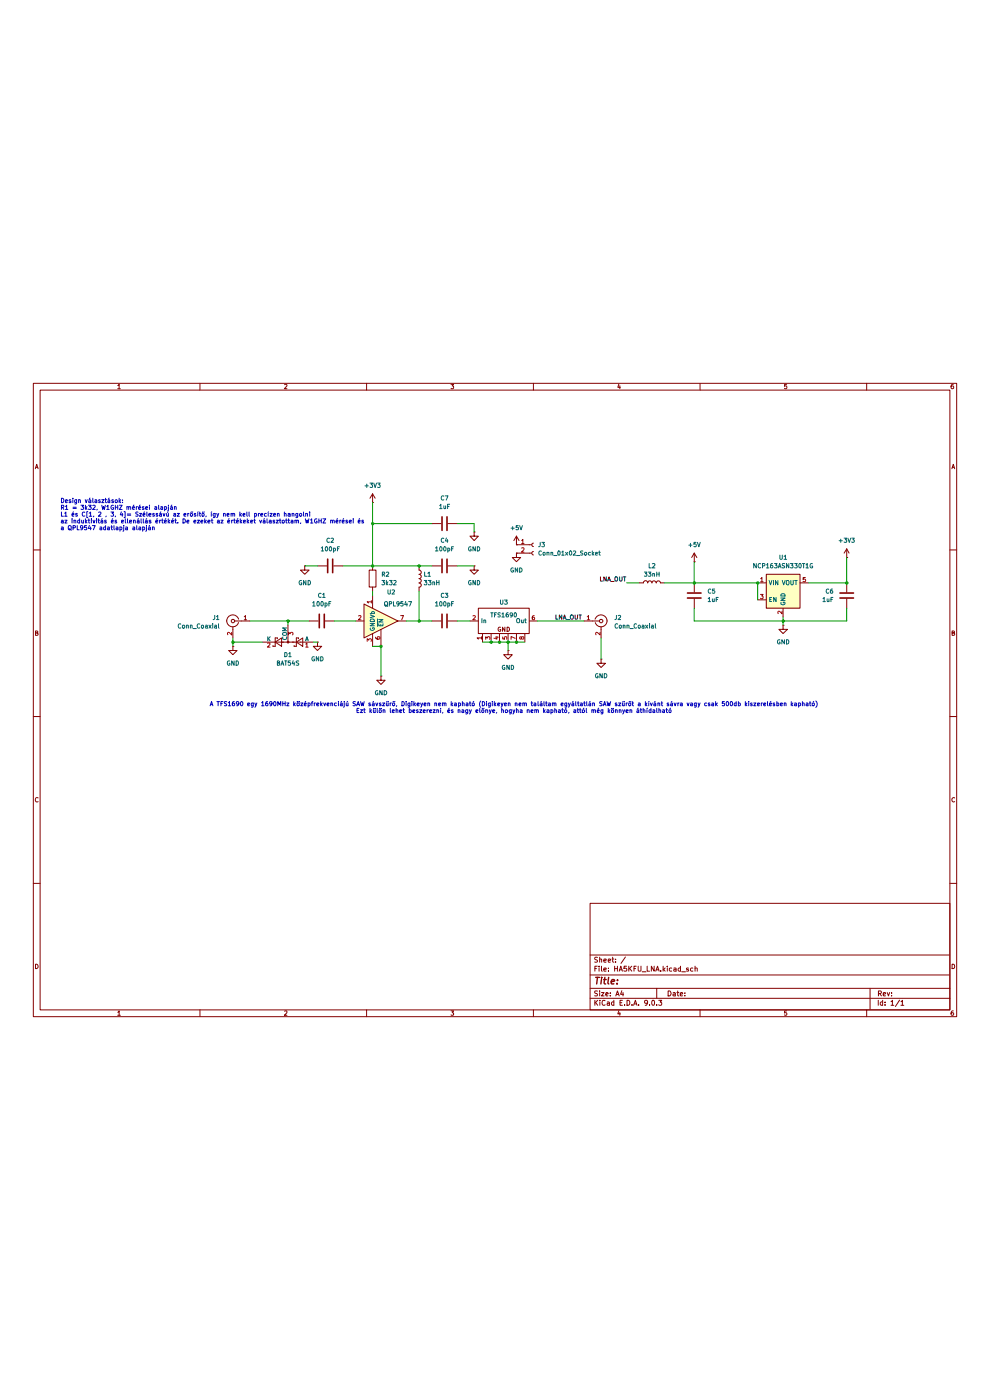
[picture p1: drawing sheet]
(kicad_sch
 (version 20250114)
 (generator "eeschema")
 (generator_version "9.0")
 (paper "A4")
 (lib_symbols
  (symbol "Connector:Conn_01x02_Socket"
   (pin_names
    (offset 1.016) (hide yes)) (exclude_from_sim no) (in_bom yes) (on_board yes)
   (property "Reference" "J" (at 0 2.54 0) (effects (font (size 1.27 1.27))))
   (property "Value" "Conn_01x02_Socket" (at 0 -5.08 0) (effects (font (size 1.27 1.27))))
   (property "Footprint" "" (at 0 0 0) (effects (font (size 1.27 1.27)) (hide yes)))
   (property "Datasheet" "~" (at 0 0 0) (effects (font (size 1.27 1.27)) (hide yes)))
   (property "Description" "Generic connector, single row, 01x02, script generated" (at 0 0 0) (effects (font (size 1.27 1.27)) (hide yes)))
   (property "ki_locked" "" (at 0 0 0) (effects (font (size 1.27 1.27))))
   (symbol "Conn_01x02_Socket_1_1"
    (polyline (pts (xy -1.27 0) (xy -0.508 0)) (stroke (width 0.1524) (type default)) (fill (type none)))
    (polyline (pts (xy -1.27 -2.54) (xy -0.508 -2.54)) (stroke (width 0.1524) (type default)) (fill (type none)))
    (arc (start 0 -0.508) (mid -0.5058 0) (end 0 0.508) (stroke (width 0.1524) (type default)) (fill (type none)))
    (arc (start 0 -3.048) (mid -0.5058 -2.54) (end 0 -2.032) (stroke (width 0.1524) (type default)) (fill (type none)))
    (pin passive line (at -5.08 0 0) (length 3.81) (name "Pin_1" (effects (font (size 1.27 1.27)))) (number "1" (effects (font (size 1.27 1.27)))))
    (pin passive line (at -5.08 -2.54 0) (length 3.81) (name "Pin_2" (effects (font (size 1.27 1.27)))) (number "2" (effects (font (size 1.27 1.27))))))
   (embedded_fonts no))
  (symbol "Connector:Conn_Coaxial"
   (pin_names
    (offset 1.016) (hide yes)) (exclude_from_sim no) (in_bom yes) (on_board yes)
   (property "Reference" "J" (at 0.254 3.048 0) (effects (font (size 1.27 1.27))))
   (property "Value" "Conn_Coaxial" (at 2.921 0 90) (effects (font (size 1.27 1.27))))
   (property "Footprint" "" (at 0 0 0) (effects (font (size 1.27 1.27)) (hide yes)))
   (property "Datasheet" "~" (at 0 0 0) (effects (font (size 1.27 1.27)) (hide yes)))
   (property "Description" "coaxial connector (BNC, SMA, SMB, SMC, Cinch/RCA, LEMO, ...)" (at 0 0 0) (effects (font (size 1.27 1.27)) (hide yes)))
   (symbol "Conn_Coaxial_0_1"
    (polyline (pts (xy -2.54 0) (xy -0.508 0)) (stroke (width 0) (type default)) (fill (type none)))
    (arc (start 1.778 0) (mid 0.222 -1.8079) (end -1.778 -0.508) (stroke (width 0.254) (type default)) (fill (type none)))
    (arc (start -1.778 0.508) (mid 0.2221 1.8084) (end 1.778 0) (stroke (width 0.254) (type default)) (fill (type none)))
    (circle (center 0 0) (radius 0.508) (stroke (width 0.2032) (type default)) (fill (type none)))
    (polyline (pts (xy 0 -2.54) (xy 0 -1.778)) (stroke (width 0) (type default)) (fill (type none))))
   (symbol "Conn_Coaxial_1_1"
    (pin passive line (at -5.08 0 0) (length 2.54) (name "In" (effects (font (size 1.27 1.27)))) (number "1" (effects (font (size 1.27 1.27)))))
    (pin passive line (at 0 -5.08 90) (length 2.54) (name "Ext" (effects (font (size 1.27 1.27)))) (number "2" (effects (font (size 1.27 1.27))))))
   (embedded_fonts no))
  (symbol "Device:C"
   (pin_numbers (hide yes))
   (pin_names
    (offset 0.254)) (exclude_from_sim no) (in_bom yes) (on_board yes)
   (property "Reference" "C" (at 0.635 2.54 0) (effects (font (size 1.27 1.27)) (justify left)))
   (property "Value" "C" (at 0.635 -2.54 0) (effects (font (size 1.27 1.27)) (justify left)))
   (property "Footprint" "" (at 0.9652 -3.81 0) (effects (font (size 1.27 1.27)) (hide yes)))
   (property "Datasheet" "~" (at 0 0 0) (effects (font (size 1.27 1.27)) (hide yes)))
   (property "Description" "Unpolarized capacitor" (at 0 0 0) (effects (font (size 1.27 1.27)) (hide yes)))
   (symbol "C_0_1"
    (polyline (pts (xy -2.032 0.762) (xy 2.032 0.762)) (stroke (width 0.508) (type default)) (fill (type none)))
    (polyline (pts (xy -2.032 -0.762) (xy 2.032 -0.762)) (stroke (width 0.508) (type default)) (fill (type none))))
   (symbol "C_1_1"
    (pin passive line (at 0 3.81 270) (length 2.794) (name "~" (effects (font (size 1.27 1.27)))) (number "1" (effects (font (size 1.27 1.27)))))
    (pin passive line (at 0 -3.81 90) (length 2.794) (name "~" (effects (font (size 1.27 1.27)))) (number "2" (effects (font (size 1.27 1.27))))))
   (embedded_fonts no))
  (symbol "Device:L"
   (pin_numbers (hide yes))
   (pin_names
    (offset 1.016) (hide yes)) (exclude_from_sim no) (in_bom yes) (on_board yes)
   (property "Reference" "L" (at -1.27 0 90) (effects (font (size 1.27 1.27))))
   (property "Value" "L" (at 1.905 0 90) (effects (font (size 1.27 1.27))))
   (property "Footprint" "" (at 0 0 0) (effects (font (size 1.27 1.27)) (hide yes)))
   (property "Datasheet" "~" (at 0 0 0) (effects (font (size 1.27 1.27)) (hide yes)))
   (property "Description" "Inductor" (at 0 0 0) (effects (font (size 1.27 1.27)) (hide yes)))
   (symbol "L_0_1"
    (arc (start 0 2.54) (mid 0.6323 1.905) (end 0 1.27) (stroke (width 0) (type default)) (fill (type none)))
    (arc (start 0 1.27) (mid 0.6323 0.635) (end 0 0) (stroke (width 0) (type default)) (fill (type none)))
    (arc (start 0 0) (mid 0.6323 -0.635) (end 0 -1.27) (stroke (width 0) (type default)) (fill (type none)))
    (arc (start 0 -1.27) (mid 0.6323 -1.905) (end 0 -2.54) (stroke (width 0) (type default)) (fill (type none))))
   (symbol "L_1_1"
    (pin passive line (at 0 3.81 270) (length 1.27) (name "1" (effects (font (size 1.27 1.27)))) (number "1" (effects (font (size 1.27 1.27)))))
    (pin passive line (at 0 -3.81 90) (length 1.27) (name "2" (effects (font (size 1.27 1.27)))) (number "2" (effects (font (size 1.27 1.27))))))
   (embedded_fonts no))
  (symbol "Device:R"
   (pin_numbers (hide yes))
   (pin_names
    (offset 0)) (exclude_from_sim no) (in_bom yes) (on_board yes)
   (property "Reference" "R" (at 2.032 0 90) (effects (font (size 1.27 1.27))))
   (property "Value" "R" (at 0 0 90) (effects (font (size 1.27 1.27))))
   (property "Footprint" "" (at -1.778 0 90) (effects (font (size 1.27 1.27)) (hide yes)))
   (property "Datasheet" "~" (at 0 0 0) (effects (font (size 1.27 1.27)) (hide yes)))
   (property "Description" "Resistor" (at 0 0 0) (effects (font (size 1.27 1.27)) (hide yes)))
   (symbol "R_0_1"
    (rectangle (start -1.016 -2.54) (end 1.016 2.54) (stroke (width 0.254) (type default)) (fill (type none))))
   (symbol "R_1_1"
    (pin passive line (at 0 3.81 270) (length 1.27) (name "~" (effects (font (size 1.27 1.27)))) (number "1" (effects (font (size 1.27 1.27)))))
    (pin passive line (at 0 -3.81 90) (length 1.27) (name "~" (effects (font (size 1.27 1.27)))) (number "2" (effects (font (size 1.27 1.27))))))
   (embedded_fonts no))
  (symbol "Diode:BAT54S"
   (pin_names
    (offset 0)) (exclude_from_sim no) (in_bom yes) (on_board yes)
   (property "Reference" "D" (at 2.54 -5.08 0) (effects (font (size 1.27 1.27)) (justify left)))
   (property "Value" "BAT54S" (at -6.35 3.175 0) (effects (font (size 1.27 1.27)) (justify left)))
   (property "Footprint" "Package_TO_SOT_SMD:SOT-23" (at 1.905 3.175 0) (effects (font (size 1.27 1.27)) (justify left) (hide yes)))
   (property "Datasheet" "https://www.diodes.com/assets/Datasheets/ds11005.pdf" (at -3.048 0 0) (effects (font (size 1.27 1.27)) (hide yes)))
   (property "Description" "Vr 30V, If 200mA, Dual schottky barrier diode, in series, SOT-323" (at 0 0 0) (effects (font (size 1.27 1.27)) (hide yes)))
   (symbol "BAT54S_0_1"
    (polyline (pts (xy -4.445 1.27) (xy -4.445 -1.27) (xy -2.54 0) (xy -4.445 1.27)) (stroke (width 0) (type default)) (fill (type none)))
    (polyline (pts (xy -3.81 0) (xy -1.27 0)) (stroke (width 0) (type default)) (fill (type none)))
    (polyline (pts (xy -3.175 -1.27) (xy -3.175 -1.016)) (stroke (width 0) (type default)) (fill (type none)))
    (polyline (pts (xy -2.54 1.27) (xy -1.905 1.27)) (stroke (width 0) (type default)) (fill (type none)))
    (polyline (pts (xy -2.54 -1.27) (xy -3.175 -1.27)) (stroke (width 0) (type default)) (fill (type none)))
    (polyline (pts (xy -2.54 -1.27) (xy -2.54 1.27)) (stroke (width 0) (type default)) (fill (type none)))
    (polyline (pts (xy -1.905 1.27) (xy -1.905 1.016)) (stroke (width 0) (type default)) (fill (type none)))
    (polyline (pts (xy -1.905 0) (xy 1.905 0)) (stroke (width 0) (type default)) (fill (type none)))
    (circle (center 0 0) (radius 0.254) (stroke (width 0) (type default)) (fill (type outline)))
    (polyline (pts (xy 1.27 0) (xy 3.81 0)) (stroke (width 0) (type default)) (fill (type none)))
    (polyline (pts (xy 1.905 1.27) (xy 1.905 -1.27) (xy 3.81 0) (xy 1.905 1.27)) (stroke (width 0) (type default)) (fill (type none)))
    (polyline (pts (xy 3.175 -1.27) (xy 3.175 -1.016)) (stroke (width 0) (type default)) (fill (type none)))
    (polyline (pts (xy 3.81 1.27) (xy 4.445 1.27)) (stroke (width 0) (type default)) (fill (type none)))
    (polyline (pts (xy 3.81 -1.27) (xy 3.175 -1.27)) (stroke (width 0) (type default)) (fill (type none)))
    (polyline (pts (xy 3.81 -1.27) (xy 3.81 1.27)) (stroke (width 0) (type default)) (fill (type none)))
    (polyline (pts (xy 4.445 1.27) (xy 4.445 1.016)) (stroke (width 0) (type default)) (fill (type none))))
   (symbol "BAT54S_1_1"
    (pin passive line (at -7.62 0 0) (length 3.81) (name "A" (effects (font (size 1.27 1.27)))) (number "1" (effects (font (size 1.27 1.27)))))
    (pin passive line (at 0 -5.08 90) (length 5.08) (name "COM" (effects (font (size 1.27 1.27)))) (number "3" (effects (font (size 1.27 1.27)))))
    (pin passive line (at 7.62 0 180) (length 3.81) (name "K" (effects (font (size 1.27 1.27)))) (number "2" (effects (font (size 1.27 1.27))))))
   (embedded_fonts no))
  (symbol "RF_Amplifier:QPL9547" (exclude_from_sim no) (in_bom yes) (on_board yes)
   (property "Reference" "U" (at 1.27 10.16 0) (effects (font (size 1.27 1.27))))
   (property "Value" "QPL9547" (at 5.08 5.08 0) (effects (font (size 1.27 1.27))))
   (property "Footprint" "Package_DFN_QFN:DFN-8-1EP_2x2mm_P0.5mm_EP0.8x1.6mm" (at 0 11.43 0) (effects (font (size 1.27 1.27)) (hide yes)))
   (property "Datasheet" "https://www.qorvo.com/products/d/da007268" (at -1.27 0 0) (effects (font (size 1.27 1.27)) (hide yes)))
   (property "Description" "100-6000MHz RF/IF +19.5dB gain block, DFN-8" (at 0 0 0) (effects (font (size 1.27 1.27)) (hide yes)))
   (symbol "QPL9547_0_1"
    (polyline (pts (xy 5.08 0) (xy -5.08 5.08) (xy -5.08 -5.08) (xy 5.08 0)) (stroke (width 0.254) (type default)) (fill (type background))))
   (symbol "QPL9547_1_1"
    (pin input line (at -7.62 0 0) (length 2.54) (name "~" (effects (font (size 1.27 1.27)))) (number "2" (effects (font (size 1.27 1.27)))))
    (pin power_in line (at -2.54 7.62 270) (length 3.81) (name "Vb" (effects (font (size 1.27 1.27)))) (number "1" (effects (font (size 1.27 1.27)))))
    (pin power_in line (at -2.54 -7.62 90) (length 3.81) (name "GND" (effects (font (size 1.27 1.27)))) (number "3" (effects (font (size 1.27 1.27)))))
    (pin passive line (at -2.54 -7.62 90) (length 3.81) (hide yes) (name "GND" (effects (font (size 1.27 1.27)))) (number "4" (effects (font (size 1.27 1.27)))))
    (pin passive line (at -2.54 -7.62 90) (length 3.81) (hide yes) (name "GND" (effects (font (size 1.27 1.27)))) (number "5" (effects (font (size 1.27 1.27)))))
    (pin passive line (at -2.54 -7.62 90) (length 3.81) (hide yes) (name "GND" (effects (font (size 1.27 1.27)))) (number "8" (effects (font (size 1.27 1.27)))))
    (pin passive line (at -2.54 -7.62 90) (length 3.81) (hide yes) (name "GND" (effects (font (size 1.27 1.27)))) (number "9" (effects (font (size 1.27 1.27)))))
    (pin passive line (at 0 -7.62 90) (length 5.08) (name "~{EN}" (effects (font (size 1.27 1.27)))) (number "6" (effects (font (size 1.27 1.27)))))
    (pin output line (at 7.62 0 180) (length 2.54) (name "~" (effects (font (size 1.27 1.27)))) (number "7" (effects (font (size 1.27 1.27))))))
   (embedded_fonts no))
  (symbol "Regulator_Linear:NCP163ASN330T1G" (exclude_from_sim no) (in_bom yes) (on_board yes)
   (property "Reference" "U" (at 0 8.89 0) (effects (font (size 1.27 1.27))))
   (property "Value" "NCP163ASN330T1G" (at 0 6.35 0) (effects (font (size 1.27 1.27))))
   (property "Footprint" "Package_TO_SOT_SMD:SOT-23-5" (at 0 7.62 0) (effects (font (size 1.27 1.27)) (hide yes)))
   (property "Datasheet" "https://www.onsemi.com/pdf/datasheet/ncp163-d.pdf" (at 0 7.62 0) (effects (font (size 1.27 1.27)) (hide yes)))
   (property "Description" "250mA low-noise LDO, 2.2V-5.5V input, 3.3V output, SOT-23-5" (at 0 0 0) (effects (font (size 1.27 1.27)) (hide yes)))
   (symbol "NCP163ASN330T1G_0_1"
    (rectangle (start -5.08 5.08) (end 5.08 -5.08) (stroke (width 0.254) (type default)) (fill (type background))))
   (symbol "NCP163ASN330T1G_1_1"
    (pin power_in line (at -7.62 2.54 0) (length 2.54) (name "VIN" (effects (font (size 1.27 1.27)))) (number "1" (effects (font (size 1.27 1.27)))))
    (pin input line (at -7.62 -2.54 0) (length 2.54) (name "EN" (effects (font (size 1.27 1.27)))) (number "3" (effects (font (size 1.27 1.27)))))
    (pin power_in line (at 0 -7.62 90) (length 2.54) (name "GND" (effects (font (size 1.27 1.27)))) (number "2" (effects (font (size 1.27 1.27)))))
    (pin no_connect line (at 5.08 -2.54 180) (length 2.54) (hide yes) (name "NC" (effects (font (size 1.27 1.27)))) (number "4" (effects (font (size 1.27 1.27)))))
    (pin power_out line (at 7.62 2.54 180) (length 2.54) (name "VOUT" (effects (font (size 1.27 1.27)))) (number "5" (effects (font (size 1.27 1.27))))))
   (embedded_fonts no))
  (symbol "SAW_filt_sym:TFS1690" (exclude_from_sim no) (in_bom yes) (on_board yes)
   (property "Reference" "U" (at 0 0 0) (effects (font (size 1.27 1.27))))
   (property "Value" "" (at 0 0 0) (effects (font (size 1.27 1.27))))
   (property "Footprint" "" (at 0 0 0) (effects (font (size 1.27 1.27)) (hide yes)))
   (property "Datasheet" "" (at 0 0 0) (effects (font (size 1.27 1.27)) (hide yes)))
   (property "Description" "" (at 0 0 0) (effects (font (size 1.27 1.27)) (hide yes)))
   (symbol "TFS1690_0_1"
    (rectangle (start -7.62 -1.27) (end 7.62 -8.89) (stroke (width 0) (type default)) (fill (type none))))
   (symbol "TFS1690_1_1"
    (text "GND\n" (at 0 -7.62 0) (effects (font (size 1.27 1.27))))
    (pin input line (at -10.16 -5.08 0) (length 2.54) (name "In" (effects (font (size 1.27 1.27)))) (number "2" (effects (font (size 1.27 1.27)))))
    (pin output line (at -6.35 -11.43 90) (length 2.54) (name "" (effects (font (size 1.27 1.27)))) (number "1" (effects (font (size 1.27 1.27)))))
    (pin output line (at -3.81 -11.43 90) (length 2.54) (name "" (effects (font (size 1.27 1.27)))) (number "3" (effects (font (size 1.27 1.27)))))
    (pin output line (at -1.27 -11.43 90) (length 2.54) (name "" (effects (font (size 1.27 1.27)))) (number "4" (effects (font (size 1.27 1.27)))))
    (pin output line (at 1.27 -11.43 90) (length 2.54) (name "" (effects (font (size 1.27 1.27)))) (number "5" (effects (font (size 1.27 1.27)))))
    (pin output line (at 3.81 -11.43 90) (length 2.54) (name "" (effects (font (size 1.27 1.27)))) (number "7" (effects (font (size 1.27 1.27)))))
    (pin output line (at 6.35 -11.43 90) (length 2.54) (name "" (effects (font (size 1.27 1.27)))) (number "8" (effects (font (size 1.27 1.27)))))
    (pin output line (at 10.16 -5.08 180) (length 2.54) (name "Out" (effects (font (size 1.27 1.27)))) (number "6" (effects (font (size 1.27 1.27))))))
   (embedded_fonts no))
  (symbol "power:+3V3"
   (power)
   (pin_numbers (hide yes))
   (pin_names
    (offset 0) (hide yes)) (exclude_from_sim no) (in_bom yes) (on_board yes)
   (property "Reference" "#PWR" (at 0 -3.81 0) (effects (font (size 1.27 1.27)) (hide yes)))
   (property "Value" "+3V3" (at 0 3.556 0) (effects (font (size 1.27 1.27))))
   (property "Footprint" "" (at 0 0 0) (effects (font (size 1.27 1.27)) (hide yes)))
   (property "Datasheet" "" (at 0 0 0) (effects (font (size 1.27 1.27)) (hide yes)))
   (property "Description" "Power symbol creates a global label with name \"+3V3\"" (at 0 0 0) (effects (font (size 1.27 1.27)) (hide yes)))
   (symbol "+3V3_0_1"
    (polyline (pts (xy -0.762 1.27) (xy 0 2.54)) (stroke (width 0) (type default)) (fill (type none)))
    (polyline (pts (xy 0 2.54) (xy 0.762 1.27)) (stroke (width 0) (type default)) (fill (type none)))
    (polyline (pts (xy 0 0) (xy 0 2.54)) (stroke (width 0) (type default)) (fill (type none))))
   (symbol "+3V3_1_1"
    (pin power_in line (at 0 0 90) (length 0) (name "~" (effects (font (size 1.27 1.27)))) (number "1" (effects (font (size 1.27 1.27))))))
   (embedded_fonts no))
  (symbol "power:+5V"
   (power)
   (pin_numbers (hide yes))
   (pin_names
    (offset 0) (hide yes)) (exclude_from_sim no) (in_bom yes) (on_board yes)
   (property "Reference" "#PWR" (at 0 -3.81 0) (effects (font (size 1.27 1.27)) (hide yes)))
   (property "Value" "+5V" (at 0 3.556 0) (effects (font (size 1.27 1.27))))
   (property "Footprint" "" (at 0 0 0) (effects (font (size 1.27 1.27)) (hide yes)))
   (property "Datasheet" "" (at 0 0 0) (effects (font (size 1.27 1.27)) (hide yes)))
   (property "Description" "Power symbol creates a global label with name \"+5V\"" (at 0 0 0) (effects (font (size 1.27 1.27)) (hide yes)))
   (symbol "+5V_0_1"
    (polyline (pts (xy -0.762 1.27) (xy 0 2.54)) (stroke (width 0) (type default)) (fill (type none)))
    (polyline (pts (xy 0 2.54) (xy 0.762 1.27)) (stroke (width 0) (type default)) (fill (type none)))
    (polyline (pts (xy 0 0) (xy 0 2.54)) (stroke (width 0) (type default)) (fill (type none))))
   (symbol "+5V_1_1"
    (pin power_in line (at 0 0 90) (length 0) (name "~" (effects (font (size 1.27 1.27)))) (number "1" (effects (font (size 1.27 1.27))))))
   (embedded_fonts no))
  (symbol "power:GND"
   (power)
   (pin_numbers (hide yes))
   (pin_names
    (offset 0) (hide yes)) (exclude_from_sim no) (in_bom yes) (on_board yes)
   (property "Reference" "#PWR" (at 0 -6.35 0) (effects (font (size 1.27 1.27)) (hide yes)))
   (property "Value" "GND" (at 0 -3.81 0) (effects (font (size 1.27 1.27))))
   (property "Footprint" "" (at 0 0 0) (effects (font (size 1.27 1.27)) (hide yes)))
   (property "Datasheet" "" (at 0 0 0) (effects (font (size 1.27 1.27)) (hide yes)))
   (property "Description" "Power symbol creates a global label with name \"GND\" , ground" (at 0 0 0) (effects (font (size 1.27 1.27)) (hide yes)))
   (symbol "GND_0_1"
    (polyline (pts (xy 0 0) (xy 0 -1.27) (xy 1.27 -1.27) (xy 0 -2.54) (xy -1.27 -1.27) (xy 0 -1.27)) (stroke (width 0) (type default)) (fill (type none))))
   (symbol "GND_1_1"
    (pin power_in line (at 0 0 270) (length 0) (name "~" (effects (font (size 1.27 1.27)))) (number "1" (effects (font (size 1.27 1.27))))))
   (embedded_fonts no)))
 (text "Design választások:\nR1 = 3k32, W1GHZ mérései alapján\nL1 és C[1, 2 , 3, 4]= Szélessávú az erősítő, így nem kell precízen hangolni\naz induktivitás és ellenállás értékét. De ezeket az értékeket választottam, W1GHZ mérései és \na QPL9547 adatlapja alapján"
  (exclude_from_sim no)
  (at 18.034 49.53 0)
  (effects (font (size 1.27 1.27)) (justify left)))
 (text "A TFS1690 egy 1690MHz középfrekvenciájú SAW sávszűrő, Digikeyen nem kapható (Digikeyen nem találtam egyáltatlán SAW szűrőt a kívánt sávra vagy csak 500db kiszerelésben kapható)\nEzt külön lehet beszerezni, és nagy előnye, hogyha nem kapható, attól még könnyen áthídalható"
  (exclude_from_sim no)
  (at 154.178 107.442 0)
  (effects (font (size 1.27 1.27))))
 (junction
  (at 69.85 87.63)
  (diameter 0)
  (color 0 0 0 0))
 (junction
  (at 111.76 52.07)
  (diameter 0)
  (color 0 0 0 0))
 (junction
  (at 114.3 88.9)
  (diameter 0)
  (color 0 0 0 0))
 (junction
  (at 227.33 69.85)
  (diameter 0)
  (color 0 0 0 0))
 (junction
  (at 147.32 87.63)
  (diameter 0)
  (color 0 0 0 0))
 (junction
  (at 152.4 87.63)
  (diameter 0)
  (color 0 0 0 0))
 (junction
  (at 254 69.85)
  (diameter 0)
  (color 0 0 0 0))
 (junction
  (at 154.94 87.63)
  (diameter 0)
  (color 0 0 0 0))
 (junction
  (at 125.73 81.28)
  (diameter 0)
  (color 0 0 0 0))
 (junction
  (at 234.95 81.28)
  (diameter 0)
  (color 0 0 0 0))
 (junction
  (at 125.73 64.77)
  (diameter 0)
  (color 0 0 0 0))
 (junction
  (at 208.28 69.85)
  (diameter 0)
  (color 0 0 0 0))
 (junction
  (at 149.86 87.63)
  (diameter 0)
  (color 0 0 0 0))
 (junction
  (at 111.76 64.77)
  (diameter 0)
  (color 0 0 0 0))
 (junction
  (at 86.36 81.28)
  (diameter 0)
  (color 0 0 0 0))
 (wire
  (pts (xy 137.16 52.07) (xy 142.24 52.07))
  (stroke (width 0) (type default)))
 (wire
  (pts (xy 111.76 45.72) (xy 111.76 52.07))
  (stroke (width 0) (type default)))
 (wire
  (pts (xy 149.86 87.63) (xy 152.4 87.63))
  (stroke (width 0) (type default)))
 (wire
  (pts (xy 102.87 64.77) (xy 111.76 64.77))
  (stroke (width 0) (type default)))
 (wire
  (pts (xy 152.4 87.63) (xy 154.94 87.63))
  (stroke (width 0) (type default)))
 (wire
  (pts (xy 111.76 52.07) (xy 129.54 52.07))
  (stroke (width 0) (type default)))
 (wire
  (pts (xy 74.93 81.28) (xy 86.36 81.28))
  (stroke (width 0) (type default)))
 (wire
  (pts (xy 254 62.23) (xy 254 69.85))
  (stroke (width 0) (type default)))
 (wire
  (pts (xy 152.4 87.63) (xy 152.4 90.17))
  (stroke (width 0) (type default)))
 (wire
  (pts (xy 86.36 81.28) (xy 86.36 82.55))
  (stroke (width 0) (type default)))
 (wire
  (pts (xy 199.39 69.85) (xy 208.28 69.85))
  (stroke (width 0) (type default)))
 (wire
  (pts (xy 69.85 87.63) (xy 69.85 88.9))
  (stroke (width 0) (type default)))
 (wire
  (pts (xy 69.85 86.36) (xy 69.85 87.63))
  (stroke (width 0) (type default)))
 (wire
  (pts (xy 242.57 69.85) (xy 254 69.85))
  (stroke (width 0) (type default)))
 (wire
  (pts (xy 142.24 52.07) (xy 142.24 54.61))
  (stroke (width 0) (type default)))
 (wire
  (pts (xy 161.29 81.28) (xy 175.26 81.28))
  (stroke (width 0) (type default)))
 (wire
  (pts (xy 208.28 81.28) (xy 234.95 81.28))
  (stroke (width 0) (type default)))
 (wire
  (pts (xy 208.28 63.5) (xy 208.28 69.85))
  (stroke (width 0) (type default)))
 (wire
  (pts (xy 111.76 72.39) (xy 111.76 73.66))
  (stroke (width 0) (type default)))
 (wire
  (pts (xy 121.92 81.28) (xy 125.73 81.28))
  (stroke (width 0) (type default)))
 (wire
  (pts (xy 234.95 81.28) (xy 234.95 82.55))
  (stroke (width 0) (type default)))
 (wire
  (pts (xy 93.98 87.63) (xy 95.25 87.63))
  (stroke (width 0) (type default)))
 (wire
  (pts (xy 147.32 87.63) (xy 149.86 87.63))
  (stroke (width 0) (type default)))
 (wire
  (pts (xy 86.36 81.28) (xy 92.71 81.28))
  (stroke (width 0) (type default)))
 (wire
  (pts (xy 125.73 72.39) (xy 125.73 81.28))
  (stroke (width 0) (type default)))
 (wire
  (pts (xy 111.76 64.77) (xy 125.73 64.77))
  (stroke (width 0) (type default)))
 (wire
  (pts (xy 100.33 81.28) (xy 106.68 81.28))
  (stroke (width 0) (type default)))
 (wire
  (pts (xy 227.33 74.93) (xy 227.33 69.85))
  (stroke (width 0) (type default)))
 (wire
  (pts (xy 154.94 87.63) (xy 157.48 87.63))
  (stroke (width 0) (type default)))
 (wire
  (pts (xy 111.76 52.07) (xy 111.76 64.77))
  (stroke (width 0) (type default)))
 (wire
  (pts (xy 187.96 69.85) (xy 191.77 69.85))
  (stroke (width 0) (type default)))
 (wire
  (pts (xy 114.3 88.9) (xy 114.3 97.79))
  (stroke (width 0) (type default)))
 (wire
  (pts (xy 111.76 88.9) (xy 114.3 88.9))
  (stroke (width 0) (type default)))
 (wire
  (pts (xy 208.28 77.47) (xy 208.28 81.28))
  (stroke (width 0) (type default)))
 (wire
  (pts (xy 125.73 64.77) (xy 129.54 64.77))
  (stroke (width 0) (type default)))
 (wire
  (pts (xy 69.85 87.63) (xy 78.74 87.63))
  (stroke (width 0) (type default)))
 (wire
  (pts (xy 208.28 69.85) (xy 227.33 69.85))
  (stroke (width 0) (type default)))
 (wire
  (pts (xy 180.34 86.36) (xy 180.34 92.71))
  (stroke (width 0) (type default)))
 (wire
  (pts (xy 129.54 81.28) (xy 125.73 81.28))
  (stroke (width 0) (type default)))
 (wire
  (pts (xy 137.16 81.28) (xy 140.97 81.28))
  (stroke (width 0) (type default)))
 (wire
  (pts (xy 137.16 64.77) (xy 142.24 64.77))
  (stroke (width 0) (type default)))
 (wire
  (pts (xy 91.44 64.77) (xy 95.25 64.77))
  (stroke (width 0) (type default)))
 (wire
  (pts (xy 254 77.47) (xy 254 81.28))
  (stroke (width 0) (type default)))
 (wire
  (pts (xy 254 81.28) (xy 234.95 81.28))
  (stroke (width 0) (type default)))
 (wire
  (pts (xy 234.95 80.01) (xy 234.95 81.28))
  (stroke (width 0) (type default)))
 (wire
  (pts (xy 144.78 87.63) (xy 147.32 87.63))
  (stroke (width 0) (type default)))
 (label "LNA_OUT"
  (at 187.96 69.85 180)
  (effects (font (size 1.27 1.27)) (justify right bottom)))
 (label "LNA_OUT"
  (at 166.37 81.28 0)
  (effects (font (size 1.27 1.27)) (justify left bottom)))
 (symbol
  (lib_id "power:+3V3")
  (at 111.76 45.72 0)
  (unit 1)
  (exclude_from_sim no)
  (in_bom yes)
  (on_board yes)
  (dnp no)
  (fields_autoplaced yes)
  (property "Reference" "#PWR02" (at 111.76 49.53 0) (effects (font (size 1.27 1.27)) (hide yes)))
  (property "Value" "+3V3" (at 111.76 40.64 0) (effects (font (size 1.27 1.27))))
  (property "Footprint" "" (at 111.76 45.72 0) (effects (font (size 1.27 1.27)) (hide yes)))
  (property "Datasheet" "" (at 111.76 45.72 0) (effects (font (size 1.27 1.27)) (hide yes)))
  (property "Description" "Power symbol creates a global label with name \"+3V3\"" (at 111.76 45.72 0) (effects (font (size 1.27 1.27)) (hide yes)))
  (pin "1"))
 (symbol
  (lib_id "Device:C")
  (at 99.06 64.77 270)
  (unit 1)
  (exclude_from_sim no)
  (in_bom yes)
  (on_board yes)
  (dnp no)
  (fields_autoplaced yes)
  (property "Reference" "C2" (at 99.06 57.15 90) (effects (font (size 1.27 1.27))))
  (property "Value" "100pF" (at 99.06 59.69 90) (effects (font (size 1.27 1.27))))
  (property "Footprint" "Capacitor_SMD:C_0402_1005Metric_Pad0.74x0.62mm_HandSolder" (at 95.25 65.7352 0) (effects (font (size 1.27 1.27)) (hide yes)))
  (property "Datasheet" "~" (at 99.06 64.77 0) (effects (font (size 1.27 1.27)) (hide yes)))
  (property "Description" "CC0402JRNPO9BN101" (at 99.06 64.77 0) (effects (font (size 1.27 1.27)) (hide yes)))
  (pin "1")
  (pin "2"))
 (symbol
  (lib_id "Connector:Conn_Coaxial")
  (at 69.85 81.28 0)
  (mirror y)
  (unit 1)
  (exclude_from_sim no)
  (in_bom yes)
  (on_board yes)
  (dnp no)
  (property "Reference" "J1" (at 66.04 80.3031 0) (effects (font (size 1.27 1.27)) (justify left)))
  (property "Value" "Conn_Coaxial" (at 66.04 82.8431 0) (effects (font (size 1.27 1.27)) (justify left)))
  (property "Footprint" "Connector_Coaxial:SMA_Amphenol_132289_EdgeMount" (at 69.85 81.28 0) (effects (font (size 1.27 1.27)) (hide yes)))
  (property "Datasheet" "~" (at 69.85 81.28 0) (effects (font (size 1.27 1.27)) (hide yes)))
  (property "Description" "coaxial connector (BNC, SMA, SMB, SMC, Cinch/RCA, LEMO, ...)" (at 69.85 81.28 0) (effects (font (size 1.27 1.27)) (hide yes)))
  (pin "1")
  (pin "2"))
 (symbol
  (lib_id "power:GND")
  (at 114.3 97.79 0)
  (unit 1)
  (exclude_from_sim no)
  (in_bom yes)
  (on_board yes)
  (dnp no)
  (fields_autoplaced yes)
  (property "Reference" "#PWR01" (at 114.3 104.14 0) (effects (font (size 1.27 1.27)) (hide yes)))
  (property "Value" "GND" (at 114.3 102.87 0) (effects (font (size 1.27 1.27))))
  (property "Footprint" "" (at 114.3 97.79 0) (effects (font (size 1.27 1.27)) (hide yes)))
  (property "Datasheet" "" (at 114.3 97.79 0) (effects (font (size 1.27 1.27)) (hide yes)))
  (property "Description" "Power symbol creates a global label with name \"GND\" , ground" (at 114.3 97.79 0) (effects (font (size 1.27 1.27)) (hide yes)))
  (pin "1"))
 (symbol
  (lib_id "power:GND")
  (at 95.25 87.63 0)
  (unit 1)
  (exclude_from_sim no)
  (in_bom yes)
  (on_board yes)
  (dnp no)
  (fields_autoplaced yes)
  (property "Reference" "#PWR012" (at 95.25 93.98 0) (effects (font (size 1.27 1.27)) (hide yes)))
  (property "Value" "GND" (at 95.25 92.71 0) (effects (font (size 1.27 1.27))))
  (property "Footprint" "" (at 95.25 87.63 0) (effects (font (size 1.27 1.27)) (hide yes)))
  (property "Datasheet" "" (at 95.25 87.63 0) (effects (font (size 1.27 1.27)) (hide yes)))
  (property "Description" "Power symbol creates a global label with name \"GND\" , ground" (at 95.25 87.63 0) (effects (font (size 1.27 1.27)) (hide yes)))
  (pin "1"))
 (symbol
  (lib_id "Device:L")
  (at 125.73 68.58 0)
  (unit 1)
  (exclude_from_sim no)
  (in_bom yes)
  (on_board yes)
  (dnp no)
  (fields_autoplaced yes)
  (property "Reference" "L1" (at 127 67.3099 0) (effects (font (size 1.27 1.27)) (justify left)))
  (property "Value" "33nH" (at 127 69.8499 0) (effects (font (size 1.27 1.27)) (justify left)))
  (property "Footprint" "Inductor_SMD:L_0402_1005Metric_Pad0.77x0.64mm_HandSolder" (at 125.73 68.58 0) (effects (font (size 1.27 1.27)) (hide yes)))
  (property "Datasheet" "~" (at 125.73 68.58 0) (effects (font (size 1.27 1.27)) (hide yes)))
  (property "Description" "Inductor" (at 125.73 68.58 0) (effects (font (size 1.27 1.27)) (hide yes)))
  (pin "2")
  (pin "1"))
 (symbol
  (lib_id "Connector:Conn_Coaxial")
  (at 180.34 81.28 0)
  (unit 1)
  (exclude_from_sim no)
  (in_bom yes)
  (on_board yes)
  (dnp no)
  (property "Reference" "J2" (at 184.15 80.3031 0) (effects (font (size 1.27 1.27)) (justify left)))
  (property "Value" "Conn_Coaxial" (at 184.15 82.8431 0) (effects (font (size 1.27 1.27)) (justify left)))
  (property "Footprint" "Connector_Coaxial:SMA_Amphenol_132289_EdgeMount" (at 180.34 81.28 0) (effects (font (size 1.27 1.27)) (hide yes)))
  (property "Datasheet" "~" (at 180.34 81.28 0) (effects (font (size 1.27 1.27)) (hide yes)))
  (property "Description" "coaxial connector (BNC, SMA, SMB, SMC, Cinch/RCA, LEMO, ...)" (at 180.34 81.28 0) (effects (font (size 1.27 1.27)) (hide yes)))
  (pin "1")
  (pin "2"))
 (symbol
  (lib_id "power:GND")
  (at 91.44 64.77 0)
  (unit 1)
  (exclude_from_sim no)
  (in_bom yes)
  (on_board yes)
  (dnp no)
  (fields_autoplaced yes)
  (property "Reference" "#PWR06" (at 91.44 71.12 0) (effects (font (size 1.27 1.27)) (hide yes)))
  (property "Value" "GND" (at 91.44 69.85 0) (effects (font (size 1.27 1.27))))
  (property "Footprint" "" (at 91.44 64.77 0) (effects (font (size 1.27 1.27)) (hide yes)))
  (property "Datasheet" "" (at 91.44 64.77 0) (effects (font (size 1.27 1.27)) (hide yes)))
  (property "Description" "Power symbol creates a global label with name \"GND\" , ground" (at 91.44 64.77 0) (effects (font (size 1.27 1.27)) (hide yes)))
  (pin "1"))
 (symbol
  (lib_id "power:GND")
  (at 142.24 54.61 0)
  (unit 1)
  (exclude_from_sim no)
  (in_bom yes)
  (on_board yes)
  (dnp no)
  (fields_autoplaced yes)
  (property "Reference" "#PWR08" (at 142.24 60.96 0) (effects (font (size 1.27 1.27)) (hide yes)))
  (property "Value" "GND" (at 142.24 59.69 0) (effects (font (size 1.27 1.27))))
  (property "Footprint" "" (at 142.24 54.61 0) (effects (font (size 1.27 1.27)) (hide yes)))
  (property "Datasheet" "" (at 142.24 54.61 0) (effects (font (size 1.27 1.27)) (hide yes)))
  (property "Description" "Power symbol creates a global label with name \"GND\" , ground" (at 142.24 54.61 0) (effects (font (size 1.27 1.27)) (hide yes)))
  (pin "1"))
 (symbol
  (lib_id "power:+3V3")
  (at 254 62.23 0)
  (unit 1)
  (exclude_from_sim no)
  (in_bom yes)
  (on_board yes)
  (dnp no)
  (fields_autoplaced yes)
  (property "Reference" "#PWR03" (at 254 66.04 0) (effects (font (size 1.27 1.27)) (hide yes)))
  (property "Value" "+3V3" (at 254 57.15 0) (effects (font (size 1.27 1.27))))
  (property "Footprint" "" (at 254 62.23 0) (effects (font (size 1.27 1.27)) (hide yes)))
  (property "Datasheet" "" (at 254 62.23 0) (effects (font (size 1.27 1.27)) (hide yes)))
  (property "Description" "Power symbol creates a global label with name \"+3V3\"" (at 254 62.23 0) (effects (font (size 1.27 1.27)) (hide yes)))
  (pin "1"))
 (symbol
  (lib_id "Device:C")
  (at 133.35 52.07 90)
  (unit 1)
  (exclude_from_sim no)
  (in_bom yes)
  (on_board yes)
  (dnp no)
  (fields_autoplaced yes)
  (property "Reference" "C7" (at 133.35 44.45 90) (effects (font (size 1.27 1.27))))
  (property "Value" "1uF" (at 133.35 46.99 90) (effects (font (size 1.27 1.27))))
  (property "Footprint" "Capacitor_SMD:C_0603_1608Metric_Pad1.08x0.95mm_HandSolder" (at 137.16 51.1048 0) (effects (font (size 1.27 1.27)) (hide yes)))
  (property "Datasheet" "~" (at 133.35 52.07 0) (effects (font (size 1.27 1.27)) (hide yes)))
  (property "Description" "KGM15AS61E105KT" (at 133.35 52.07 0) (effects (font (size 1.27 1.27)) (hide yes)))
  (pin "1")
  (pin "2"))
 (symbol
  (lib_id "power:GND")
  (at 142.24 64.77 0)
  (unit 1)
  (exclude_from_sim no)
  (in_bom yes)
  (on_board yes)
  (dnp no)
  (fields_autoplaced yes)
  (property "Reference" "#PWR07" (at 142.24 71.12 0) (effects (font (size 1.27 1.27)) (hide yes)))
  (property "Value" "GND" (at 142.24 69.85 0) (effects (font (size 1.27 1.27))))
  (property "Footprint" "" (at 142.24 64.77 0) (effects (font (size 1.27 1.27)) (hide yes)))
  (property "Datasheet" "" (at 142.24 64.77 0) (effects (font (size 1.27 1.27)) (hide yes)))
  (property "Description" "Power symbol creates a global label with name \"GND\" , ground" (at 142.24 64.77 0) (effects (font (size 1.27 1.27)) (hide yes)))
  (pin "1"))
 (symbol
  (lib_id "power:+5V")
  (at 154.94 58.42 0)
  (unit 1)
  (exclude_from_sim no)
  (in_bom yes)
  (on_board yes)
  (dnp no)
  (fields_autoplaced yes)
  (property "Reference" "#PWR013" (at 154.94 62.23 0) (effects (font (size 1.27 1.27)) (hide yes)))
  (property "Value" "+5V" (at 154.94 53.34 0) (effects (font (size 1.27 1.27))))
  (property "Footprint" "" (at 154.94 58.42 0) (effects (font (size 1.27 1.27)) (hide yes)))
  (property "Datasheet" "" (at 154.94 58.42 0) (effects (font (size 1.27 1.27)) (hide yes)))
  (property "Description" "Power symbol creates a global label with name \"+5V\"" (at 154.94 58.42 0) (effects (font (size 1.27 1.27)) (hide yes)))
  (pin "1"))
 (symbol
  (lib_id "Device:C")
  (at 133.35 64.77 90)
  (unit 1)
  (exclude_from_sim no)
  (in_bom yes)
  (on_board yes)
  (dnp no)
  (fields_autoplaced yes)
  (property "Reference" "C4" (at 133.35 57.15 90) (effects (font (size 1.27 1.27))))
  (property "Value" "100pF" (at 133.35 59.69 90) (effects (font (size 1.27 1.27))))
  (property "Footprint" "Capacitor_SMD:C_0402_1005Metric_Pad0.74x0.62mm_HandSolder" (at 137.16 63.8048 0) (effects (font (size 1.27 1.27)) (hide yes)))
  (property "Datasheet" "" (at 133.35 64.77 0) (effects (font (size 1.27 1.27)) (hide yes)))
  (property "Description" "CC0402JRNPO9BN101" (at 133.35 64.77 0) (effects (font (size 1.27 1.27)) (hide yes)))
  (pin "1")
  (pin "2"))
 (symbol
  (lib_id "Device:L")
  (at 195.58 69.85 90)
  (unit 1)
  (exclude_from_sim no)
  (in_bom yes)
  (on_board yes)
  (dnp no)
  (fields_autoplaced yes)
  (property "Reference" "L2" (at 195.58 64.77 90) (effects (font (size 1.27 1.27))))
  (property "Value" "33nH" (at 195.58 67.31 90) (effects (font (size 1.27 1.27))))
  (property "Footprint" "Inductor_SMD:L_0402_1005Metric_Pad0.77x0.64mm_HandSolder" (at 195.58 69.85 0) (effects (font (size 1.27 1.27)) (hide yes)))
  (property "Datasheet" "~" (at 195.58 69.85 0) (effects (font (size 1.27 1.27)) (hide yes)))
  (property "Description" "Inductor" (at 195.58 69.85 0) (effects (font (size 1.27 1.27)) (hide yes)))
  (pin "2")
  (pin "1"))
 (symbol
  (lib_id "power:GND")
  (at 69.85 88.9 0)
  (unit 1)
  (exclude_from_sim no)
  (in_bom yes)
  (on_board yes)
  (dnp no)
  (fields_autoplaced yes)
  (property "Reference" "#PWR011" (at 69.85 95.25 0) (effects (font (size 1.27 1.27)) (hide yes)))
  (property "Value" "GND" (at 69.85 93.98 0) (effects (font (size 1.27 1.27))))
  (property "Footprint" "" (at 69.85 88.9 0) (effects (font (size 1.27 1.27)) (hide yes)))
  (property "Datasheet" "" (at 69.85 88.9 0) (effects (font (size 1.27 1.27)) (hide yes)))
  (property "Description" "Power symbol creates a global label with name \"GND\" , ground" (at 69.85 88.9 0) (effects (font (size 1.27 1.27)) (hide yes)))
  (pin "1"))
 (symbol
  (lib_id "SAW_filt_sym:TFS1690")
  (at 151.13 76.2 0)
  (unit 1)
  (exclude_from_sim no)
  (in_bom yes)
  (on_board yes)
  (dnp no)
  (property "Reference" "U3" (at 151.13 75.692 0) (effects (font (size 1.27 1.27))))
  (property "Value" "TFS1690" (at 151.13 79.502 0) (effects (font (size 1.27 1.27))))
  (property "Footprint" "SAW_filt_lib:TFS1690" (at 151.13 76.2 0) (effects (font (size 1.27 1.27)) (hide yes)))
  (property "Datasheet" "" (at 151.13 76.2 0) (effects (font (size 1.27 1.27)) (hide yes)))
  (property "Description" "" (at 151.13 76.2 0) (effects (font (size 1.27 1.27)) (hide yes)))
  (pin "7")
  (pin "4")
  (pin "1")
  (pin "8")
  (pin "5")
  (pin "6")
  (pin "2")
  (pin "3"))
 (symbol
  (lib_id "RF_Amplifier:QPL9547")
  (at 114.3 81.28 0)
  (unit 1)
  (exclude_from_sim no)
  (in_bom yes)
  (on_board yes)
  (dnp no)
  (property "Reference" "U2" (at 117.348 72.644 0) (effects (font (size 1.27 1.27))))
  (property "Value" "QPL9547" (at 119.38 76.2 0) (effects (font (size 1.27 1.27))))
  (property "Footprint" "Package_DFN_QFN:DFN-8-1EP_2x2mm_P0.5mm_EP0.8x1.6mm" (at 114.3 69.85 0) (effects (font (size 1.27 1.27)) (hide yes)))
  (property "Datasheet" "https://www.qorvo.com/products/d/da007268" (at 113.03 81.28 0) (effects (font (size 1.27 1.27)) (hide yes)))
  (property "Description" "100-6000MHz RF/IF +19.5dB gain block, DFN-8" (at 114.3 81.28 0) (effects (font (size 1.27 1.27)) (hide yes)))
  (pin "2")
  (pin "3")
  (pin "4")
  (pin "1")
  (pin "8")
  (pin "9")
  (pin "6")
  (pin "7")
  (pin "5"))
 (symbol
  (lib_id "Diode:BAT54S")
  (at 86.36 87.63 180)
  (unit 1)
  (exclude_from_sim no)
  (in_bom yes)
  (on_board yes)
  (dnp no)
  (fields_autoplaced yes)
  (property "Reference" "D1" (at 86.36 91.44 0) (effects (font (size 1.27 1.27))))
  (property "Value" "BAT54S" (at 86.36 93.98 0) (effects (font (size 1.27 1.27))))
  (property "Footprint" "Package_TO_SOT_SMD:SOT-23" (at 84.455 90.805 0) (effects (font (size 1.27 1.27)) (justify left) (hide yes)))
  (property "Datasheet" "https://www.diodes.com/assets/Datasheets/ds11005.pdf" (at 89.408 87.63 0) (effects (font (size 1.27 1.27)) (hide yes)))
  (property "Description" "Vr 30V, If 200mA, Dual schottky barrier diode, in series, SOT-323" (at 86.36 87.63 0) (effects (font (size 1.27 1.27)) (hide yes)))
  (pin "2")
  (pin "3")
  (pin "1"))
 (symbol
  (lib_id "power:GND")
  (at 180.34 92.71 0)
  (unit 1)
  (exclude_from_sim no)
  (in_bom yes)
  (on_board yes)
  (dnp no)
  (fields_autoplaced yes)
  (property "Reference" "#PWR010" (at 180.34 99.06 0) (effects (font (size 1.27 1.27)) (hide yes)))
  (property "Value" "GND" (at 180.34 97.79 0) (effects (font (size 1.27 1.27))))
  (property "Footprint" "" (at 180.34 92.71 0) (effects (font (size 1.27 1.27)) (hide yes)))
  (property "Datasheet" "" (at 180.34 92.71 0) (effects (font (size 1.27 1.27)) (hide yes)))
  (property "Description" "Power symbol creates a global label with name \"GND\" , ground" (at 180.34 92.71 0) (effects (font (size 1.27 1.27)) (hide yes)))
  (pin "1"))
 (symbol
  (lib_id "Device:C")
  (at 254 73.66 0)
  (mirror y)
  (unit 1)
  (exclude_from_sim no)
  (in_bom yes)
  (on_board yes)
  (dnp no)
  (property "Reference" "C6" (at 250.19 72.3899 0) (effects (font (size 1.27 1.27)) (justify left)))
  (property "Value" "1uF" (at 250.19 74.9299 0) (effects (font (size 1.27 1.27)) (justify left)))
  (property "Footprint" "Capacitor_SMD:C_0603_1608Metric_Pad1.08x0.95mm_HandSolder" (at 253.0348 77.47 0) (effects (font (size 1.27 1.27)) (hide yes)))
  (property "Datasheet" "~" (at 254 73.66 0) (effects (font (size 1.27 1.27)) (hide yes)))
  (property "Description" "KGM15AS61E105KT" (at 254 73.66 0) (effects (font (size 1.27 1.27)) (hide yes)))
  (pin "1")
  (pin "2"))
 (symbol
  (lib_id "Device:C")
  (at 133.35 81.28 90)
  (unit 1)
  (exclude_from_sim no)
  (in_bom yes)
  (on_board yes)
  (dnp no)
  (fields_autoplaced yes)
  (property "Reference" "C3" (at 133.35 73.66 90) (effects (font (size 1.27 1.27))))
  (property "Value" "100pF" (at 133.35 76.2 90) (effects (font (size 1.27 1.27))))
  (property "Footprint" "Capacitor_SMD:C_0402_1005Metric_Pad0.74x0.62mm_HandSolder" (at 137.16 80.3148 0) (effects (font (size 1.27 1.27)) (hide yes)))
  (property "Datasheet" "" (at 133.35 81.28 0) (effects (font (size 1.27 1.27)) (hide yes)))
  (property "Description" "CC0402JRNPO9BN101" (at 133.35 81.28 0) (effects (font (size 1.27 1.27)) (hide yes)))
  (pin "1")
  (pin "2"))
 (symbol
  (lib_id "power:GND")
  (at 234.95 82.55 0)
  (unit 1)
  (exclude_from_sim no)
  (in_bom yes)
  (on_board yes)
  (dnp no)
  (fields_autoplaced yes)
  (property "Reference" "#PWR05" (at 234.95 88.9 0) (effects (font (size 1.27 1.27)) (hide yes)))
  (property "Value" "GND" (at 234.95 87.63 0) (effects (font (size 1.27 1.27))))
  (property "Footprint" "" (at 234.95 82.55 0) (effects (font (size 1.27 1.27)) (hide yes)))
  (property "Datasheet" "" (at 234.95 82.55 0) (effects (font (size 1.27 1.27)) (hide yes)))
  (property "Description" "Power symbol creates a global label with name \"GND\" , ground" (at 234.95 82.55 0) (effects (font (size 1.27 1.27)) (hide yes)))
  (pin "1"))
 (symbol
  (lib_id "power:GND")
  (at 154.94 60.96 0)
  (unit 1)
  (exclude_from_sim no)
  (in_bom yes)
  (on_board yes)
  (dnp no)
  (fields_autoplaced yes)
  (property "Reference" "#PWR014" (at 154.94 67.31 0) (effects (font (size 1.27 1.27)) (hide yes)))
  (property "Value" "GND" (at 154.94 66.04 0) (effects (font (size 1.27 1.27))))
  (property "Footprint" "" (at 154.94 60.96 0) (effects (font (size 1.27 1.27)) (hide yes)))
  (property "Datasheet" "" (at 154.94 60.96 0) (effects (font (size 1.27 1.27)) (hide yes)))
  (property "Description" "Power symbol creates a global label with name \"GND\" , ground" (at 154.94 60.96 0) (effects (font (size 1.27 1.27)) (hide yes)))
  (pin "1"))
 (symbol
  (lib_id "Device:C")
  (at 96.52 81.28 90)
  (unit 1)
  (exclude_from_sim no)
  (in_bom yes)
  (on_board yes)
  (dnp no)
  (fields_autoplaced yes)
  (property "Reference" "C1" (at 96.52 73.66 90) (effects (font (size 1.27 1.27))))
  (property "Value" "100pF" (at 96.52 76.2 90) (effects (font (size 1.27 1.27))))
  (property "Footprint" "Capacitor_SMD:C_0402_1005Metric_Pad0.74x0.62mm_HandSolder" (at 100.33 80.3148 0) (effects (font (size 1.27 1.27)) (hide yes)))
  (property "Datasheet" "" (at 96.52 81.28 0) (effects (font (size 1.27 1.27)) (hide yes)))
  (property "Description" "CC0402JRNPO9BN101" (at 96.52 81.28 0) (effects (font (size 1.27 1.27)) (hide yes)))
  (pin "1")
  (pin "2"))
 (symbol
  (lib_id "Device:R")
  (at 111.76 68.58 0)
  (unit 1)
  (exclude_from_sim no)
  (in_bom yes)
  (on_board yes)
  (dnp no)
  (fields_autoplaced yes)
  (property "Reference" "R2" (at 114.3 67.3099 0) (effects (font (size 1.27 1.27)) (justify left)))
  (property "Value" "3k32" (at 114.3 69.8499 0) (effects (font (size 1.27 1.27)) (justify left)))
  (property "Footprint" "Resistor_SMD:R_0402_1005Metric_Pad0.72x0.64mm_HandSolder" (at 109.982 68.58 90) (effects (font (size 1.27 1.27)) (hide yes)))
  (property "Datasheet" "~" (at 111.76 68.58 0) (effects (font (size 1.27 1.27)) (hide yes)))
  (property "Description" "Resistor" (at 111.76 68.58 0) (effects (font (size 1.27 1.27)) (hide yes)))
  (pin "1")
  (pin "2"))
 (symbol
  (lib_id "Regulator_Linear:NCP163ASN330T1G")
  (at 234.95 72.39 0)
  (unit 1)
  (exclude_from_sim no)
  (in_bom yes)
  (on_board yes)
  (dnp no)
  (fields_autoplaced yes)
  (property "Reference" "U1" (at 234.95 62.23 0) (effects (font (size 1.27 1.27))))
  (property "Value" "NCP163ASN330T1G" (at 234.95 64.77 0) (effects (font (size 1.27 1.27))))
  (property "Footprint" "Package_TO_SOT_SMD:SOT-23-5" (at 234.95 64.77 0) (effects (font (size 1.27 1.27)) (hide yes)))
  (property "Datasheet" "https://www.onsemi.com/pdf/datasheet/ncp163-d.pdf" (at 234.95 64.77 0) (effects (font (size 1.27 1.27)) (hide yes)))
  (property "Description" "250mA low-noise LDO, 2.2V-5.5V input, 3.3V output, SOT-23-5" (at 234.95 72.39 0) (effects (font (size 1.27 1.27)) (hide yes)))
  (pin "4")
  (pin "3")
  (pin "1")
  (pin "2")
  (pin "5"))
 (symbol
  (lib_id "Device:C")
  (at 208.28 73.66 0)
  (unit 1)
  (exclude_from_sim no)
  (in_bom yes)
  (on_board yes)
  (dnp no)
  (fields_autoplaced yes)
  (property "Reference" "C5" (at 212.09 72.3899 0) (effects (font (size 1.27 1.27)) (justify left)))
  (property "Value" "1uF" (at 212.09 74.9299 0) (effects (font (size 1.27 1.27)) (justify left)))
  (property "Footprint" "Capacitor_SMD:C_0603_1608Metric_Pad1.08x0.95mm_HandSolder" (at 209.2452 77.47 0) (effects (font (size 1.27 1.27)) (hide yes)))
  (property "Datasheet" "~" (at 208.28 73.66 0) (effects (font (size 1.27 1.27)) (hide yes)))
  (property "Description" "KGM15AS61E105KT" (at 208.28 73.66 0) (effects (font (size 1.27 1.27)) (hide yes)))
  (pin "1")
  (pin "2"))
 (symbol
  (lib_id "power:+5V")
  (at 208.28 63.5 0)
  (unit 1)
  (exclude_from_sim no)
  (in_bom yes)
  (on_board yes)
  (dnp no)
  (fields_autoplaced yes)
  (property "Reference" "#PWR04" (at 208.28 67.31 0) (effects (font (size 1.27 1.27)) (hide yes)))
  (property "Value" "+5V" (at 208.28 58.42 0) (effects (font (size 1.27 1.27))))
  (property "Footprint" "" (at 208.28 63.5 0) (effects (font (size 1.27 1.27)) (hide yes)))
  (property "Datasheet" "" (at 208.28 63.5 0) (effects (font (size 1.27 1.27)) (hide yes)))
  (property "Description" "Power symbol creates a global label with name \"+5V\"" (at 208.28 63.5 0) (effects (font (size 1.27 1.27)) (hide yes)))
  (pin "1"))
 (symbol
  (lib_id "Connector:Conn_01x02_Socket")
  (at 160.02 58.42 0)
  (unit 1)
  (exclude_from_sim no)
  (in_bom yes)
  (on_board yes)
  (dnp no)
  (fields_autoplaced yes)
  (property "Reference" "J3" (at 161.29 58.4199 0) (effects (font (size 1.27 1.27)) (justify left)))
  (property "Value" "Conn_01x02_Socket" (at 161.29 60.9599 0) (effects (font (size 1.27 1.27)) (justify left)))
  (property "Footprint" "Connector_PinHeader_2.54mm:PinHeader_1x02_P2.54mm_Vertical" (at 160.02 58.42 0) (effects (font (size 1.27 1.27)) (hide yes)))
  (property "Datasheet" "~" (at 160.02 58.42 0) (effects (font (size 1.27 1.27)) (hide yes)))
  (property "Description" "Generic connector, single row, 01x02, script generated" (at 160.02 58.42 0) (effects (font (size 1.27 1.27)) (hide yes)))
  (pin "1")
  (pin "2"))
 (symbol
  (lib_id "power:GND")
  (at 152.4 90.17 0)
  (unit 1)
  (exclude_from_sim no)
  (in_bom yes)
  (on_board yes)
  (dnp no)
  (fields_autoplaced yes)
  (property "Reference" "#PWR09" (at 152.4 96.52 0) (effects (font (size 1.27 1.27)) (hide yes)))
  (property "Value" "GND" (at 152.4 95.25 0) (effects (font (size 1.27 1.27))))
  (property "Footprint" "" (at 152.4 90.17 0) (effects (font (size 1.27 1.27)) (hide yes)))
  (property "Datasheet" "" (at 152.4 90.17 0) (effects (font (size 1.27 1.27)) (hide yes)))
  (property "Description" "Power symbol creates a global label with name \"GND\" , ground" (at 152.4 90.17 0) (effects (font (size 1.27 1.27)) (hide yes)))
  (pin "1"))
 (sheet_instances
  (path ""
   (page "1")))
 (embedded_fonts no))
